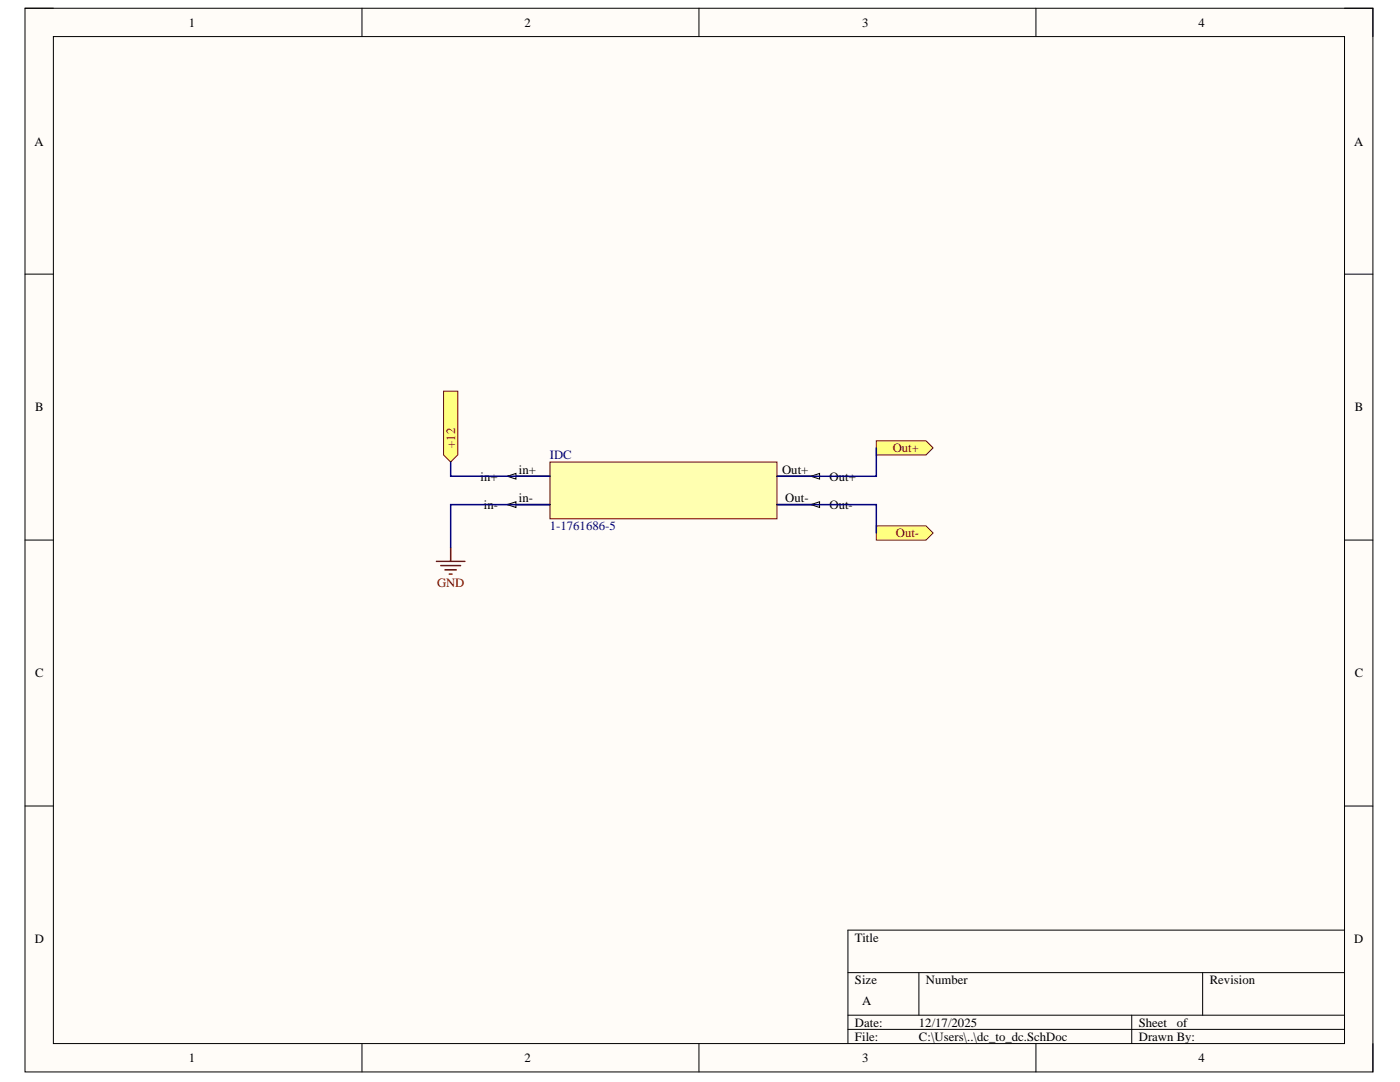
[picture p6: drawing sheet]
<svg xmlns="http://www.w3.org/2000/svg" width="279mm" height="216mm" viewBox="0 0 279 216" stroke-linecap="round" stroke-linejoin="round" font-family="sans-serif">
<path d="M5 1.6h269v212.3h-269z" fill-rule="evenodd" fill="#fffcf8"/>
<path d="M5 1.6h269v212.3h-269z" fill="none" stroke="#000" stroke-width=".2"/>
<path d="M10.7 7.3h257.6v200.9h-257.6z" fill-rule="evenodd" fill="#fffcf8"/>
<g fill="none" stroke="#000" stroke-width=".2">
<path d="M5 1.6h5.7M10.7 7.3h257.6v200.9h-257.6zM72.2 1.6v5.7M139.5 1.6v5.7M206.7 1.6v5.7M268.3 1.6h5.7v5.7M5 54.7h5.7M268.3 54.7h5.7M5 107.8h5.7M268.3 107.8h5.7M5 160.8h5.7M268.3 160.8h5.7"/>
<path d="M169.2 194.1h99.1M183.4 194.1v8.5M240 194.1v8.5M268.3 185.6h-99.1v22.6M72.2 208.2v5.7M139.5 208.2v5.7M169.2 202.6h99.1M169.2 205.4h99.1M206.7 208.2v5.7M225.9 202.6v5.6M274 208.2v5.7"/>
</g>
<path d="M88.5 78.1h2.9v12.7l-1.5 1.4-1.4-1.4z" fill-rule="evenodd" fill="#ffff80"/>
<path d="M88.5 78.1h2.9v12.7l-1.5 1.4-1.4-1.4z" fill="none" stroke="#800000" stroke-width=".2"/>
<path d="M174.9 88h9.9l1.4 1.4-1.4 1.4h-9.9z" fill-rule="evenodd" fill="#ffff80"/>
<path d="M174.9 88h9.9l1.4 1.4-1.4 1.4h-9.9z" fill="none" stroke="#800000" stroke-width=".2"/>
<path d="M174.9 104.9h9.9l1.4 1.5-1.4 1.4h-9.9z" fill-rule="evenodd" fill="#ffff80"/>
<path d="M174.9 104.9h9.9l1.4 1.5-1.4 1.4h-9.9z" fill="none" stroke="#800000" stroke-width=".2"/>
<path d="M87.1 112h5.7M88 112.9h3.9M88.8 113.7h2.3M89.7 114.6h.5M89.9 109.2v2.8" fill="none" stroke="#800000" stroke-width=".3"/>
<path d="M109.8 92.2h45.3v11.3h-45.3z" fill-rule="evenodd" fill="#ffffb0"/>
<path d="M109.8 92.2h45.3v11.3h-45.3z" fill="none" stroke="#800000" stroke-width=".2"/>
<path d="M101.3 95h8.5" fill="none" stroke="#000" stroke-width=".3"/>
<path d="M101.3 95l1.7-.5v1.1z" fill="#f8fcff"/>
<path d="M101.3 95l1.7-.5v1.1z" fill="none" stroke="#000" stroke-width=".2"/>
<path d="M155.1 95h8.5" fill="none" stroke="#000" stroke-width=".3"/>
<path d="M161.9 95l1.7-.5v1.1z" fill="#f8fcff"/>
<path d="M161.9 95l1.7-.5v1.1z" fill="none" stroke="#000" stroke-width=".2"/>
<path d="M155.1 100.7h8.5" fill="none" stroke="#000" stroke-width=".3"/>
<path d="M161.9 100.7l1.7-.6v1.2z" fill="#f8fcff"/>
<path d="M161.9 100.7l1.7-.6v1.2z" fill="none" stroke="#000" stroke-width=".2"/>
<path d="M101.3 100.7h8.5" fill="none" stroke="#000" stroke-width=".3"/>
<path d="M101.3 100.7l1.7-.6v1.2z" fill="#f8fcff"/>
<path d="M101.3 100.7l1.7-.6v1.2z" fill="none" stroke="#000" stroke-width=".2"/>
<path d="M89.9 92.2v2.8h19.9M174.9 89.4v5.6h-19.8M109.8 100.7h-19.9v8.5M155.1 100.7h19.8v5.7" fill="none" stroke="#000080" stroke-width=".3"/>
<g font-size="2.5">
<text x="37.7" y="5.3">1</text>
<text x="104.7" y="5.3">2</text>
<text x="172.1" y="5.3">3</text>
<text x="239.2" y="5.3">4</text>
<text x="6.9" y="29">A</text>
<text x="270.2" y="29">A</text>
<text x="7" y="82.1">B</text>
<text x="270.4" y="82.1">B</text>
<text x="95.9" y="95.9">in+</text>
<text x="103.5" y="94.5">in+</text>
<text x="156.1" y="94.5">Out+</text>
<text x="165.6" y="95.9">Out+</text>
<text x="96.6" y="101.5">in-</text>
<text x="103.5" y="100.1">in-</text>
<text x="156.7" y="100.1">Out-</text>
<text x="165.6" y="101.5">Out-</text>
<text x="7" y="135.1">C</text>
<text x="270.4" y="135.1">C</text>
<text x="6.9" y="188.2">D</text>
<text x="170.6" y="187.9">Title</text>
<text x="270.3" y="188.2">D</text>
<text x="170.6" y="196.4">Size</text>
<text x="184.8" y="196.4">Number</text>
<text x="241.4" y="196.4">Revision</text>
<text x="172.1" y="200.6">A</text>
<text x="170.6" y="204.9">Date:</text>
<text x="170.6" y="207.7">File:</text>
<text x="183.4" y="204.9">12/17/2025</text>
<text x="183.4" y="207.7">C:\Users\..\dc_to_dc.SchDoc</text>
<text x="227.3" y="204.9">Sheet</text>
<text x="227.3" y="207.7">Drawn By:</text>
<text x="234.9" y="204.9">of</text>
<text x="37.7" y="211.9">1</text>
<text x="104.7" y="211.9">2</text>
<text x="172.1" y="211.9">3</text>
<text x="239.2" y="211.9">4</text>
</g>
<g font-size="2.5" fill="#800000">
<text x="90.8" y="89.4" transform="rotate(-90 90.8 89.4)">+12</text>
<text x="178.2" y="90.2">Out+</text>
<text x="178.8" y="107.2">Out-</text>
<text x="87.2" y="117.1">GND</text>
</g>
<g font-size="2.5" fill="#000080">
<text x="109.7" y="91.7">IDC</text>
<text x="109.7" y="105.8">1-1761686-5</text>
</g>
</svg>
